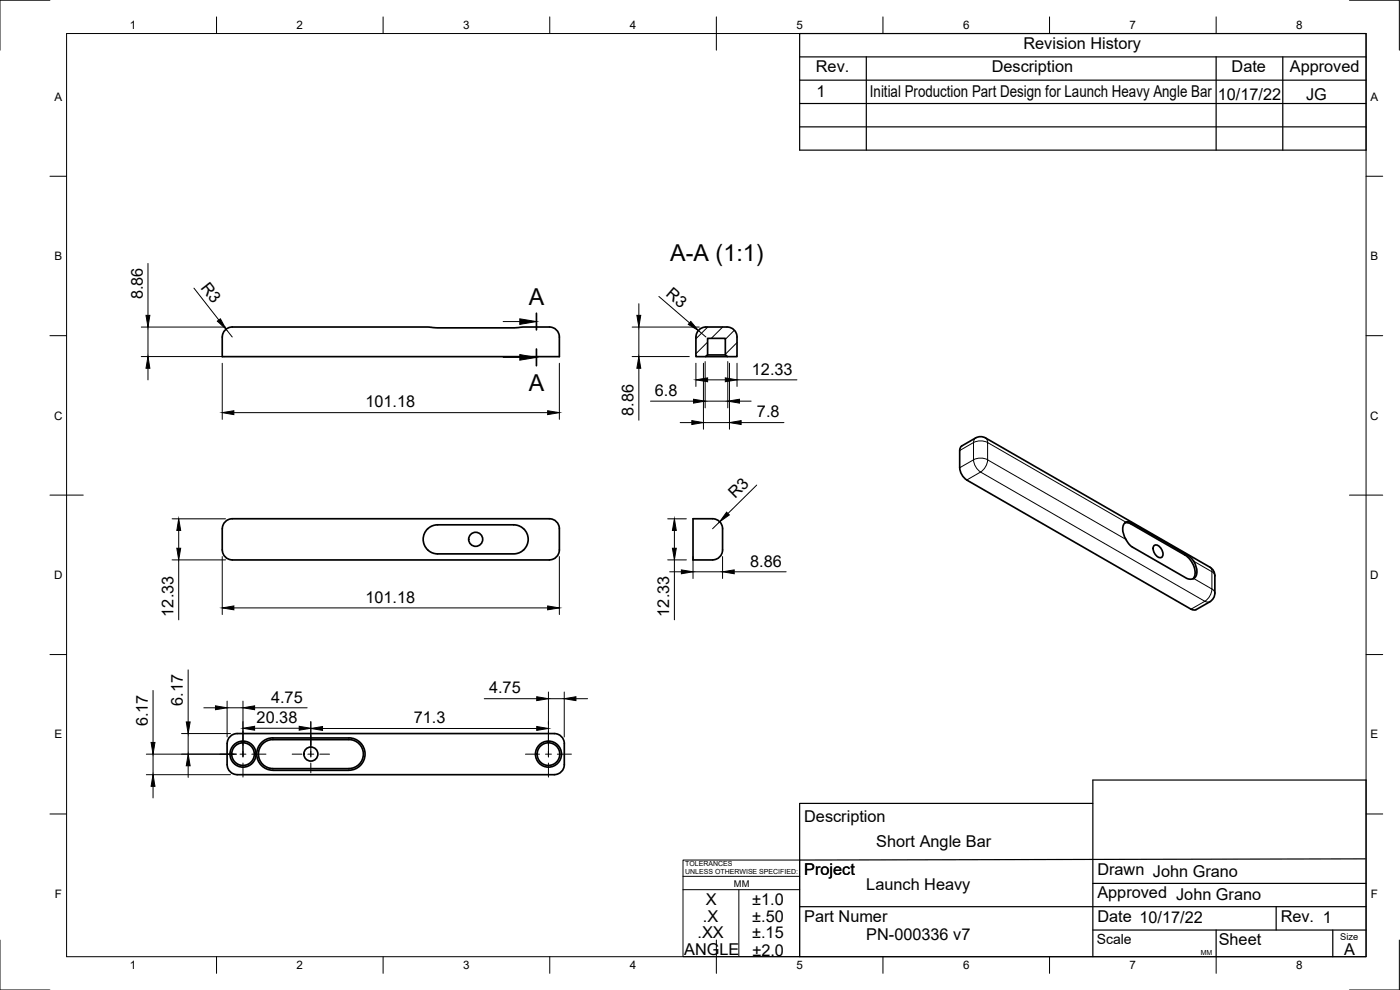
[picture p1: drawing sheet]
<svg xmlns="http://www.w3.org/2000/svg" width="420mm" height="297mm" viewBox="0 0 420 297" stroke-linecap="round" stroke-linejoin="round" font-family="sans-serif">
<!-- layer: Visible -->
<g fill="none" stroke="#000" stroke-width=".51">
<path d="M164.9 98.1a2.99 2.99 0 0 1 3 3v5.9h-101.2v-5.9a3 3 0 0 1 3-3h58.8l2.5 .3h23.5l2.5-.3h7.9M210 98.8l1.2-.6 .7-.1h6.3a2.99 2.99 0 0 1 3 3v5.9h-2.9l-.6-.5v-5h-5.3v5l-.6 .5h-2.9v-5.9a2.99 2.99 0 0 1 1.1-2.3zM211.8 107h6.5M212.4 106.5h5.3M66.7 158.7v6.3a2.99 2.99 0 0 0 3 3h95.2M157.1 158.7l-1.2-.9-1.6-.3h-23.2l-1.8 .5a4.4 4.4 0 0 0-2.3 4.2 4.4 4.4 0 0 0 3 3.8l1.1 .2h23.2l1.6-.4 1.2-.8M157.2 158.7a4.3 4.3 0 0 1 0 6.3M164.9 155.6h-95.2a2.99 2.99 0 0 0-3 3M164.9 155.6a2.99 2.99 0 0 1 3 3M167.9 158.7v6.3a2.99 2.99 0 0 1-3 3M216.9 158.6a2.99 2.99 0 0 0-3.1-3h-5.8v12.4h5.8a3 3 0 0 0 3.1-3v-6.3M288 140.3v-5.1l.4-1.2 4.9-2.8 1.5-.1 1 .3 67.7 39.1 .7 .8 .3 .9 .1 5.8-.4 1.4-1.1 1.1"/>
<path d="M288 140.3l.2 1.2 .6 1.2 1.3 1.3M290.1 144l67.4 38.8 .8 .2 .6-.1 4.2-2.3M337.6 156.9l.8-.4 1.1 .3 16.8 9.7 1.2 1a5.5 5.5 0 0 1 1.4 5.5l-1.1 .7h-1l-.8-.2-16.4-9.5-1.2-1.3a7.2 7.2 0 0 1-1.3-5zM337.6 156.9h1.1l.8 .3 16.1 9.3a6 6 0 0 1 2.7 6.8l-.3 .4M346.3 163.7a1.88 1.88 0 0 1 2.5 1.6 1.14 1.14 0 0 1 .2 1.5 1.14 1.14 0 0 1-1.5 .3 2.74 2.74 0 0 1-1.2-3.4zM68.2 223.1v6.3M68.2 229.4a2.99 2.99 0 0 0 3 3M71.2 220.1h95.2a2.99 2.99 0 0 1 3 3M71.2 220.1a2.99 2.99 0 0 0-3 3M81.9 231.1h22.8M81.9 230.6h22.8M81.9 231.1a4.8 4.8 0 0 1-4.9-4.8 4.8 4.8 0 0 1 4.9-4.9h22.8a4.9 4.9 0 0 1 4.9 4.8 4.9 4.9 0 0 1-4.9 4.9"/>
<path d="M81.9 230.6a4.3 4.3 0 0 1-4.3-4.3 4.3 4.3 0 0 1 4.3-4.4h22.8a4.3 4.3 0 0 1 4.4 4.3 4.3 4.3 0 0 1-4.4 4.4M169.4 223.1v6.3a2.99 2.99 0 0 1-3 3h-95.2"/>
<circle cx="142.8" cy="161.8" r="2.11"/>
<circle cx="72.9" cy="226.3" r="3.9"/>
<circle cx="72.9" cy="226.3" r="3.4"/>
<circle cx="93.3" cy="226.2" r="2.11"/>
<circle cx="164.6" cy="226.3" r="3.9"/>
<circle cx="164.6" cy="226.3" r="3.4"/>
</g>
<!-- layer: Visible Narrow -->
<g fill="none" stroke="#000" stroke-width=".3">
<path d="M292.2 132.8l-4.2 2.4M292.2 132.8v5.2M292.2 138l-4.2 2.3M292.2 137.9l1.1-.4h1.3l1.8 .4-.2 1.2-.6 1.2-1.3 1.3-.9-.8-.8-1.1zM292.8 131.4l-.5 .5-.1 .9M295.8 131.4l.4 .5 .2 .9-1.1-.4-1.3-.1-1.8 .5M290.1 144l4.2-2.4 67.3 38.8-4.2 2.4M337.9 156.7l-41.5-23.9v5.2l41.5 23.8M339.8 157l-.3 .2M356 166.3l-.4 .2M358.2 168.4l5.5 3.1v5.2l-5.5-3.1M363.1 170.2l.5 .5a1.3 1.3 0 0 0 .8 1.4l.2 .7"/>
<path d="M364.6 177.9l-.2-.6-.7-.6-.2 1.2-.6 1.2-1.3 1.3M361.6 180.4l.8 .3 .7-.2"/>
</g>
<!-- layer: Border -->
<g fill="none" stroke="#000" stroke-width=".3">
<path d="M15 .1h-15v15M20 10.1h390v276.9h-390zM65 5.1v5M115 5.1v5M165 5.1v5M215 5.1v10M265 5.1v5M315 5.1v5M365 5.1v5M405 .1h15v15M15 52.9h5M410 52.9h5"/>
<path d="M15 100.7h5M410 100.7h5M15 148.6h10M405 148.6h10M15 196.4h5M410 196.4h5M15 244.2h5M410 244.2h5M0 282.1v14.9h15M65 287v5M115 287v5M165 287v5"/>
<path d="M215 282.1v9.9M265 287v5M315 287v5M365 287v5M420 282.1v14.9h-15"/>
</g>
<!-- layer: TitleBlock -->
<g fill="none" stroke="#000" stroke-width=".36">
<path d="M240 10.1h170v34.9h-170zM240 17.1h170M260 17.1v27.9M365 17.1v27.9M385 17.1v27.9M240 38.1h170M240 31.1h170M240 24.1h170M240 258v29h170v-53h-82v53M328 241.1h-88v16.9M409.7 257.7l-169.7 .3M240 272h170"/>
<path d="M328 279h82M328 265.1h82M365 279v8M383 272v7M400 279v8"/>
</g>
<path d="M205 258h35v29h-35zM205 262.9h35M205 266.9h35M221.7 266.9v20" fill="none" stroke="#000" stroke-width=".3"/>
<!-- layer: Center Lines -->
<g fill="none" stroke="#000" stroke-width=".3">
<path d="M72.9 219.4v4.2M164.6 219.4v4.2M66 226.3h4.2M72 226.3h1.8M72.9 225.4v1.8M72.9 228.9v4.3M75.6 226.3h4.2M87.7 226.3h2.9M92.4 226.3h1.8M93.3 220.7v2.9M93.3 225.4v1.8M93.3 228.9v3"/>
<path d="M96 226.3h2.9M157.7 226.3h4.2M163.7 226.3h1.8M164.6 225.4v1.8M164.6 228.9v4.3M167.3 226.3h4.2"/>
</g>
<!-- layer: Dimensions -->
<g fill="none" stroke="#000" stroke-width=".3">
<path d="M44.4 79v15.6M42.4 98.1h25.3M44.4 98.1v8.9M58.2 86.5l7.5 9.5M67.8 98.8l1.9 2.3M189.7 98.1h20.2M191.7 91.1v3.5M191.7 98.1v8.9M197.7 88.9l9.2 8M209.6 99.2l2.3 1.9M42.4 107h25.3M44.4 110.5v3.5"/>
<path d="M66.7 109v16.8M167.9 109v16.8M189.7 107h17.2M191.7 110.5v15.6M208.9 109v7M211.1 109v19.8M211.6 108.5v13.9M212.4 114h5.3M218.4 108.5v13.9M218.9 109v19.8M221.2 109v7M221.2 114h18"/>
<path d="M70.2 123.8h94.2M195.2 120.4h12.9M204.1 126.8h3.5M211.1 126.8h7.8M211.6 120.4h6.8M221.9 120.4h3.5M222.4 126.8h12.9M51.6 155.7h16.1M53.6 159.2v5.3M200.4 155.7h5.6M202.4 159.2v5.3M216 156.6l-2.2 2.1"/>
<path d="M227.1 145.5l-8.6 8.6M51.6 168h16.1M53.6 168v18M66.7 167v17.4M167.9 167v17.4M200.4 168h5.6M201 171.6h3.5M202.4 168v18M208 167v6.6M208 171.6h8.9M216.9 167v6.6M220.3 171.6h15.6"/>
<path d="M70.2 182.4h94.2M45.9 207.2v15.6M56.5 201v15.6M61.2 212.4h3.5M68.2 210.4v10.7M68.2 212.4h4.7M72.9 210.4v16.6M76.4 212.4h15.8M76.4 218.5h13.4M93.3 216.5v10.5M96.8 218.6h64.3M145.3 209.6h15.8"/>
<path d="M164.6 207.6v19.4M164.6 209.6h4.7M169.3 207.6v13.5M172.8 209.6h3.5M43.9 232.4h25.3M43.9 226.3h27M45.9 226.3v6.1M45.9 235.9v3.5M54.5 220.1h14.7M56.5 220.1v6.2M56.5 229.8v3.5"/>
</g>
<g fill="#000" stroke="#000" stroke-width=".3">
<path d="M43.8 94.6h1.2l-.6 3.5zM65.2 96.4l.9-.7 1.7 3.1zM191.1 94.6h1.2l-.6 3.5zM207.3 96.4l2.3 2.8-3-1.9zM44.4 107l.6 3.5h-1.2zM191.7 107l.6 3.5h-1.2zM208.1 119.8l3.5 .6-3.5 .6zM208.9 114l3.5-.6v1.1zM217.7 113.4l3.5 .6-3.5 .5zM218.4 120.4l3.5-.6v1.2zM66.7 123.8l3.5-.6v1.2zM164.4 123.2l3.5 .6-3.5 .6z"/>
<path d="M207.6 126.2l3.5 .6-3.5 .6zM218.9 126.8l3.5-.6v1.2zM53.6 155.7l.6 3.5h-1.1zM202.4 155.7l.6 3.5h-1.2zM218.1 153.7l.8 .8-2.9 2.1zM53.1 164.5h1.1l-.6 3.5zM201.8 164.5h1.2l-.6 3.5zM204.5 171l3.5 .6-3.5 .6zM216.9 171.6l3.4-.6v1.2zM66.7 182.4l3.5-.6v1.2zM164.4 181.8l3.5 .6-3.5 .6zM55.9 216.6h1.2l-.6 3.5z"/>
<path d="M64.7 211.8l3.5 .6-3.5 .5zM72.9 212.4l3.5-.6v1.1zM72.9 218.5l3.5-.6v1.2zM89.8 217.9l3.5 .6-3.5 .6zM93.3 218.6l3.5-.6v1.1zM161.1 218l3.5 .6-3.5 .5zM161.1 209l3.5 .6-3.5 .6zM169.3 209.6l3.5-.6v1.2zM45.9 232.4l.6 3.5h-1.2zM45.3 222.8h1.2l-.6 3.5zM56.5 226.3l.6 3.5h-1.2z"/>
</g>
<!-- layer: Hatching -->
<path d="M212.4 98.1l-3.5 3.5M216.9 98.1l-3.4 3.4M220.4 99.1l-2.7 2.7M212.4 102.6l-3.5 3.5M221.2 102.8l-3.5 3.5" fill="none" stroke="#000" stroke-width=".3"/>
<!-- layer: Annotations -->
<path d="M161 94v5M161 104.7v5" fill="none" stroke="#000" stroke-width=".51"/>
<path d="M151 96.5h5M151 107.2h5" fill="none" stroke="#000" stroke-width=".3"/>
<path d="M156 95.7l5 .8-5 .8zM156 106.4l5 .8-5 .9z" fill="#000" stroke="#000" stroke-width=".3"/>
<g font-size="7">
<text x="201.2" y="78.4">A-A (1:1)</text>
<text x="158.7" y="91.5">A</text>
<text x="158.7" y="117.2">A</text>
</g>
<g font-size="4.9">
<text x="307.1" y="14.6">Revision History</text>
<text x="244.9" y="21.6">Rev.</text>
<text x="297.6" y="21.6">Description</text>
<text x="369.6" y="21.6">Date</text>
<text x="387.1" y="21.6">Approved</text>
<text x="245" y="29.1">1</text>
<text x="261.1" y="29.1">Initial Production Part Design for Launch Heavy Angle Bar</text>
<text x="365.5" y="30.1">10/17/22</text>
<text x="392" y="30.1">JG</text>
<text x="42.8" y="89.8" transform="rotate(-90 42.8 89.8)">8.86</text>
<text x="60.1" y="86.4" transform="rotate(52 60.1 86.4)">R3</text>
<text x="199.6" y="88.5" transform="rotate(41 199.6 88.5)">R3</text>
<text x="225.7" y="112.4">12.33</text>
<text x="196.5" y="118.8">6.8</text>
<text x="109.6" y="122.3">101.18</text>
<text x="190.2" y="124.8" transform="rotate(-90 190.2 124.8)">8.86</text>
<text x="227.2" y="125.2">7.8</text>
<text x="220.7" y="149.7" transform="rotate(-45 220.7 149.7)">R3</text>
<text x="225.1" y="170">8.86</text>
<text x="52.1" y="185" transform="rotate(-90 52.1 185)">12.33</text>
<text x="109.6" y="180.8">101.18</text>
<text x="200.8" y="185" transform="rotate(-90 200.8 185)">12.33</text>
<text x="146.8" y="208.1">4.75</text>
<text x="54.9" y="211.8" transform="rotate(-90 54.9 211.8)">6.17</text>
<text x="81.3" y="210.8">4.75</text>
<text x="44.4" y="218" transform="rotate(-90 44.4 218)">6.17</text>
<text x="77" y="216.9">20.38</text>
<text x="124.2" y="217">71.3</text>
<text x="241.3" y="246.6">Description</text>
<text x="263" y="254">Short Angle Bar</text>
<text x="241.3" y="262.6">Project</text>
<text x="329.3" y="262.6">Drawn John Grano</text>
<text x="260" y="267">Launch Heavy</text>
<text x="329.3" y="269.5">Approved John Grano</text>
<text x="211.9" y="271.6">X</text>
<text x="225.8" y="271.6">±1.0</text>
<text x="209.3" y="281.5">.XX</text>
<text x="211" y="276.5">.X</text>
<text x="225.7" y="281.6">±.15</text>
<text x="225.8" y="276.6">±.50</text>
<text x="241.3" y="276.5">Part Numer</text>
<text x="329.3" y="276.5">Date 10/17/22</text>
<text x="384.3" y="276.5">Rev. 1</text>
<text x="205.3" y="286.6">ANGLE</text>
<text x="225.8" y="286.7">±2.0</text>
<text x="260" y="282.1">PN-000336 v7</text>
<text x="365.8" y="283.6">Sheet</text>
<text x="403.4" y="286.5">A</text>
</g>
<text font-size="4.2" x="329.1" y="283.1">Scale</text>
<g font-size="3.5">
<text x="39" y="8.8">1</text>
<text x="89" y="8.8">2</text>
<text x="139" y="8.8">3</text>
<text x="189" y="8.8">4</text>
<text x="239" y="8.8">5</text>
<text x="289" y="8.8">6</text>
<text x="339" y="8.8">7</text>
<text x="389" y="8.8">8</text>
<text x="16.3" y="30.2">A</text>
<text x="411.3" y="30.2">A</text>
<text x="16.3" y="78">B</text>
<text x="411.3" y="78">B</text>
<text x="16.2" y="125.9">C</text>
<text x="411.2" y="125.9">C</text>
<text x="16.2" y="173.7">D</text>
<text x="411.2" y="173.7">D</text>
<text x="16.3" y="221.6">E</text>
<text x="411.3" y="221.6">E</text>
<text x="16.4" y="269.4">F</text>
<text x="411.4" y="269.4">F</text>
<text x="39" y="290.8">1</text>
<text x="89" y="290.8">2</text>
<text x="139" y="290.8">3</text>
<text x="189" y="290.8">4</text>
<text x="239" y="290.8">5</text>
<text x="289" y="290.8">6</text>
<text x="339" y="290.8">7</text>
<text x="389" y="290.8">8</text>
</g>
<g font-size="2.8">
<text x="220.3" y="266.1">MM</text>
<text x="402.3" y="282.1">Size</text>
</g>
<g font-size="2.1">
<text x="205.6" y="259.8">TOLERANCES</text>
<text x="205.6" y="262.3">UNLESS OTHERWISE SPECIFIED:</text>
<text x="360.4" y="286.5">MM</text>
</g>
</svg>
